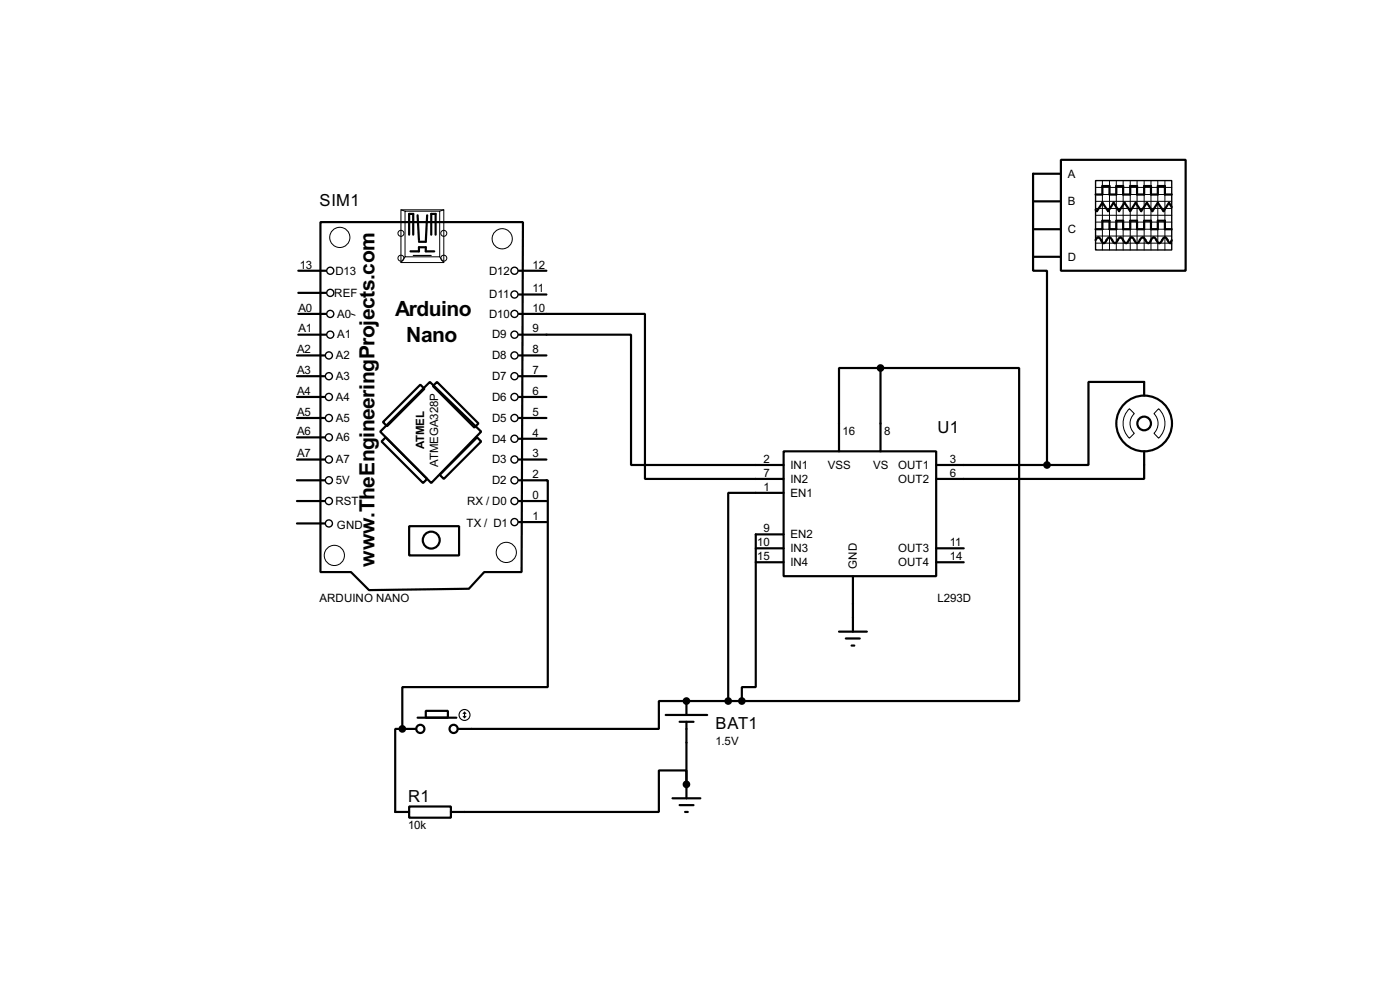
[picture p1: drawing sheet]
<svg xmlns="http://www.w3.org/2000/svg" width="256mm" height="180mm" viewBox="0 0 256 180" stroke-linecap="round" stroke-linejoin="round" font-family="sans-serif">
<g fill="none" stroke="#000" stroke-width=".4">
<path d="M76.5 39.4l.3 4.6M78.3 39.4l-.3 4.9h-1.2M189.3 36.9h5.1M194.4 29.3h22.8v20.3h-22.8zM194.4 31.8h-5.1v17.8h2.5v35.5M200.7 35.6h1.3v-1.5h1.3v1.5h1.2v-1.5h1.3v1.5h1.3v-1.5h1.2v1.5h1.3v-1.5h1.3v1.5h1.2v-1.5h1.3v1.5h1.3M214.7 37.9l-.5-.8-1 1.6-1.1-1.6-1 1.6-1-1.6-1 1.6-1-1.6-1 1.6-1.1-1.6-1 1.6-1-1.6-1 1.6-1-1.6-1 1.6-.3-.3M54.7 57.5h5M54.7 49.6h5M54.7 53.6h5M58.7 40.7h37.1l-.2 64h-6.9l-2.8 3.1-18.3 .2-3.3-3.3h-5.6zM75 43v-3.8h.7v3.8"/>
<path d="M75.2 46h1.6v-.7h1.2v.7h1.6M79 43v-3.8h.8v3.8M95.1 57.5h23.1v30.2h25.4M95.1 53.9h5M95.1 49.6h5M189.3 42h5.1M189.3 47h5.1M200.7 44l.2-.4 .3-.1 .3 .1 .5 .8 .2 .1 .3-.1 .2-.4a.54 .54 0 0 1 .8-.4l.5 .8 .3 .1 .2-.1 .5-.8 .3-.1 .2 .1 .5 .8 .3 .1 .2-.1 .5-.8 .3-.1 .3 .1 .4 .8 .3 .1 .3-.1 .2-.4a.54 .54 0 0 1 .8-.4l.5 .8 .3 .1 .2-.1 .5-.8 .3-.1 .2 .1 .5 .8 .3 .1 .2-.1 .5-.8 .3-.1 .3 .1 .4 .8 .3 .1 .3-.5M200.7 42h1.3v-1.6h1.3v1.6h1.2v-1.6h1.3v1.6h1.3v-1.6h1.2v1.6h1.3v-1.6h1.3v1.6h1.2v-1.6h1.3v1.6h1.3M54.4 76.5h5.1M54.4 72.7h5.1M54.4 68.9h5.1"/>
<path d="M54.4 65.1h5.1M54.7 61.3h5M69.7 79l9.1-9.1 9.4 9.1-9.2 9.4zM70.2 77.3l6.8-6.9 .8 .8-6.9 6.8zM79.3 70.7l.8-.8 7.6 7.6-.8 .8zM95.1 61.3h20.5v23.8h28M95.1 76.5h5M95.1 72.7h5M95.1 68.9h5M95.1 65.1h5M161.3 67.4h-7.6v15.2M161.3 67.4h25.4v60.9h-50.8"/>
<path d="M161.3 67.4v15.2M209.6 72.4v-2.5h-10.2v15.2h-7.6M54.4 91.7h5.1M54.4 87.9h5.1M54.4 84.1h5.1M54.4 95.8h5.1M54.4 80.1h5.1M69.9 80.8l.8-.7 7.6 7.6-.8 .7zM75 96.3h9.1v5.4h-9.1zM80.6 86.9l6.8-6.8 .8 .7-6.9 6.9zM95.1 87.9h5.3v37.9h-26.7v7.6M95.1 91.7h5"/>
<path d="M95.1 95.6h5M95.1 84.1h5M95.1 80.3h5M143.6 82.6h27.9v22.9h-27.9zM143.6 90.2h-10.2v38.1M143.6 97.8h-5.1v28h-2.6v2.5M171.5 85.1h20.3M209.6 82.6v5.1h-38.1M138.5 100.4h5.1M138.5 102.9h5.1M153.7 115.6h5.1M155 116.9h2.5"/>
<path d="M156 118.2h.5M156.3 105.5v10.1M171.5 100.4h5.1M171.5 102.9h5.1M73.7 133.4h-1.3v15.2h2.6M73.7 133.4h2.6M76.5 131.4h7.1M78 130.1h4.1v1.3h-4.1zM122 130.9h7.6M124.5 132.1h2.6M125.8 128.3h-5.1v5.1h-36.8M125.8 128.3v2.6"/>
<path d="M125.8 132.1v14M125.8 128.3h10.1M75 147.6h7.6v2.1h-7.6zM123.2 146.1h5.1M124.5 147.4h2.6M125.5 148.6h.5M125.8 143.6v-2.6h-5.1v7.6h-38.1"/>
<circle cx="209.6" cy="77.5" r="5.1"/>
<circle cx="209.6" cy="77.5" r="1.25"/>
<circle cx="79" cy="98.9" r="1.55"/>
<circle cx="77" cy="133.4" r=".75"/>
<circle cx="83.1" cy="133.4" r=".75"/>
</g>
<g fill="#000">
<circle cx="73.7" cy="133.4" r=".2"/>
<circle cx="125.8" cy="128.3" r=".2"/>
<circle cx="125.8" cy="143.6" r=".2"/>
</g>
<g fill="none" stroke="#000" stroke-width=".18">
<path d="M73.5 38.4h7.8v9.7h-7.8zM73.5 38.4l.7 .3M74.2 38.7h6.4v8.3h-6.4zM81.3 38.4l-.7 .3M200.7 36.9h14M200.7 34.3h14M200.7 35.6h14M200.7 38.2h14M200.7 39.4h14M202 33.1v12.7M203.3 33.1v12.7M204.5 33.1v12.7"/>
<path d="M205.8 33.1v12.7M207.1 33.1v12.7M208.3 33.1v12.7M209.6 33.1v12.7M210.9 33.1v12.7M212.1 33.1v12.7M213.4 33.1v12.7M64.3 57.5l.8 .2M74.2 47l-.7 1.1M80.6 47l.7 1.1M200.7 40.7h14M200.7 42h14"/>
<path d="M200.7 43.2h14M200.7 44.5h14M206.9 74.8l.9 .9a2.45 2.45 0 0 0 0 3.6l-.9 .9a3.7 3.7 0 0 1 0-5.4zM212.3 74.8a3.7 3.7 0 0 1 0 5.4l-.9-.9a2.54 2.54 0 0 0 0-3.6z"/>
<circle cx="62.2" cy="43.5" r="1.85"/>
<circle cx="73.4" cy="42.7" r=".55"/>
<circle cx="73.4" cy="47.3" r=".55"/>
<circle cx="81.3" cy="47.3" r=".55"/>
<circle cx="81.3" cy="42.7" r=".55"/>
<circle cx="92" cy="43.7" r="1.85"/>
<circle cx="61.2" cy="101.7" r="1.85"/>
<circle cx="92.7" cy="101.1" r="1.85"/>
</g>
<g fill="none" stroke="#000" stroke-width=".25">
<path d="M200.7 33.1h14v12.7h-14z"/>
<circle cx="60.5" cy="57.5" r=".65"/>
<circle cx="60.5" cy="49.6" r=".65"/>
<circle cx="60.5" cy="53.6" r=".65"/>
<circle cx="94.2" cy="49.6" r=".65"/>
<circle cx="94.2" cy="57.5" r=".65"/>
<circle cx="94.2" cy="53.9" r=".65"/>
<circle cx="60.2" cy="72.7" r=".65"/>
<circle cx="60.2" cy="68.9" r=".65"/>
<circle cx="60.2" cy="65.1" r=".65"/>
<circle cx="60.2" cy="76.5" r=".65"/>
<circle cx="60.5" cy="61.3" r=".65"/>
<circle cx="94.2" cy="72.7" r=".65"/>
<circle cx="94.2" cy="61.3" r=".65"/>
<circle cx="94.2" cy="68.9" r=".65"/>
<circle cx="94.2" cy="76.5" r=".65"/>
<circle cx="94.2" cy="65.1" r=".65"/>
<circle cx="60.2" cy="95.8" r=".65"/>
<circle cx="60.2" cy="84.1" r=".65"/>
<circle cx="60.2" cy="91.7" r=".65"/>
<circle cx="60.2" cy="80.1" r=".65"/>
<circle cx="60.2" cy="87.9" r=".65"/>
<circle cx="94.2" cy="95.6" r=".65"/>
<circle cx="94.2" cy="80.3" r=".65"/>
<circle cx="94.2" cy="84.1" r=".65"/>
<circle cx="94.2" cy="87.9" r=".65"/>
<circle cx="94.2" cy="91.7" r=".65"/>
</g>
<g fill="none" stroke="#000" stroke-width=".2">
<path d="M75.7 46.8h3.3M84.9 131.1l.2 .3M85.1 130.4v1M85.1 130.4l-.2 .2M85.1 130.4l.3 .2M85.4 131.1l-.3 .3"/>
<circle cx="85.1" cy="130.9" r="1"/>
</g>
<g fill="#000" stroke="#000" stroke-width=".4">
<circle cx="161.3" cy="67.4" r=".5"/>
<circle cx="191.8" cy="85.1" r=".5"/>
<circle cx="73.7" cy="133.4" r=".5"/>
<circle cx="125.7" cy="128.3" r=".5"/>
<circle cx="133.4" cy="128.3" r=".5"/>
<circle cx="135.9" cy="128.3" r=".5"/>
<circle cx="125.7" cy="143.6" r=".5"/>
</g>
<g font-size="4.3">
<text x="72.4" y="57.9">Arduino</text>
<text x="74.4" y="62.5">Nano</text>
<text x="68.6" y="103.7" transform="rotate(-90 68.6 103.7)">www.TheEngineeringProjects.com</text>
</g>
<g font-size="3.4">
<text x="58.6" y="37.7">SIM1</text>
<text x="171.8" y="79.3">U1</text>
<text x="131.1" y="133.4">BAT1</text>
<text x="74.8" y="146.8">R1</text>
</g>
<g font-size="2.4">
<text x="195.6" y="32.5">A</text>
<text x="195.6" y="37.6">B</text>
<text x="195.6" y="42.7">C</text>
<text x="195.6" y="47.7">D</text>
<text x="54.9" y="49.2">13</text>
<text x="61.4" y="50.3">D13</text>
<text x="89.6" y="50.3">D12</text>
<text x="97.5" y="53.5">11</text>
<text x="97.5" y="49.2">12</text>
<text x="54.7" y="57.1">A0</text>
<text x="61.2" y="54.3">REF</text>
<text x="61.8" y="58.2">A0</text>
<text x="89.6" y="58.2">D10</text>
<text x="89.6" y="54.6">D11</text>
<text x="97.5" y="57.1">10</text>
<text x="54.4" y="64.7">A2</text>
<text x="54.7" y="60.9">A1</text>
<text x="61.5" y="65.8">A2</text>
<text x="61.8" y="62">A1</text>
<text x="90.1" y="62">D9</text>
<text x="90.1" y="65.8">D8</text>
<text x="97.5" y="64.7">8</text>
<text x="97.5" y="60.9">9</text>
<text x="54.4" y="68.4">A3</text>
<text x="61.5" y="69.5">A3</text>
<text x="90.1" y="69.5">D7</text>
<text x="97.5" y="68.4">7</text>
<text x="54.4" y="76.1">A5</text>
<text x="54.4" y="72.3">A4</text>
<text x="61.5" y="77.2">A5</text>
<text x="61.5" y="73.4">A4</text>
<text x="90.1" y="73.4">D6</text>
<text x="90.1" y="77.2">D5</text>
<text x="97.5" y="76.1">5</text>
<text x="97.5" y="72.3">6</text>
<text x="54.4" y="79.7">A6</text>
<text x="54.4" y="83.7">A7</text>
<text x="61.5" y="80.8">A6</text>
<text x="77.7" y="82.2" transform="rotate(-90 77.7 82.2)">ATMEL</text>
<text x="90.1" y="81">D4</text>
<text x="97.5" y="83.7">3</text>
<text x="97.5" y="79.9">4</text>
<text x="154.4" y="79.7">16</text>
<text x="162" y="79.7">8</text>
<text x="61.5" y="88.6">5V</text>
<text x="61.5" y="84.8">A7</text>
<text x="80.3" y="85.5" transform="rotate(-90 80.3 85.5)">ATMEGA328P</text>
<text x="90.1" y="84.8">D3</text>
<text x="90.1" y="88.6">D2</text>
<text x="97.5" y="87.5">2</text>
<text x="139.9" y="84.7">2</text>
<text x="139.9" y="87.3">7</text>
<text x="139.9" y="89.8">1</text>
<text x="144.8" y="85.8">IN1</text>
<text x="144.8" y="88.4">IN2</text>
<text x="151.6" y="85.7">VSS</text>
<text x="159.9" y="85.7">VS</text>
<text x="164.5" y="85.8">OUT1</text>
<text x="164.5" y="88.4">OUT2</text>
<text x="174" y="84.7">3</text>
<text x="174" y="87.3">6</text>
<text x="61.4" y="92.4">RST</text>
<text x="85.6" y="92.4">RX / D0</text>
<text x="97.5" y="91.3">0</text>
<text x="97.5" y="95.2">1</text>
<text x="144.8" y="90.9">EN1</text>
<text x="61.7" y="96.8">GND</text>
<text x="85.4" y="96.5">TX / D1</text>
<text x="138.7" y="100">10</text>
<text x="139.9" y="97.4">9</text>
<text x="144.8" y="101.1">IN3</text>
<text x="144.8" y="98.5">EN2</text>
<text x="164.5" y="101.1">OUT3</text>
<text x="174" y="100">11</text>
<text x="138.7" y="102.5">15</text>
<text x="144.8" y="103.6">IN4</text>
<text x="157" y="104.1" transform="rotate(-90 157 104.1)">GND</text>
<text x="164.5" y="103.6">OUT4</text>
<text x="174" y="102.5">14</text>
<text x="58.5" y="110.1">ARDUINO NANO</text>
<text x="171.7" y="110.1">L293D</text>
<text x="131.1" y="136.4">1.5V</text>
<text x="74.8" y="151.8">10k</text>
</g>
</svg>
